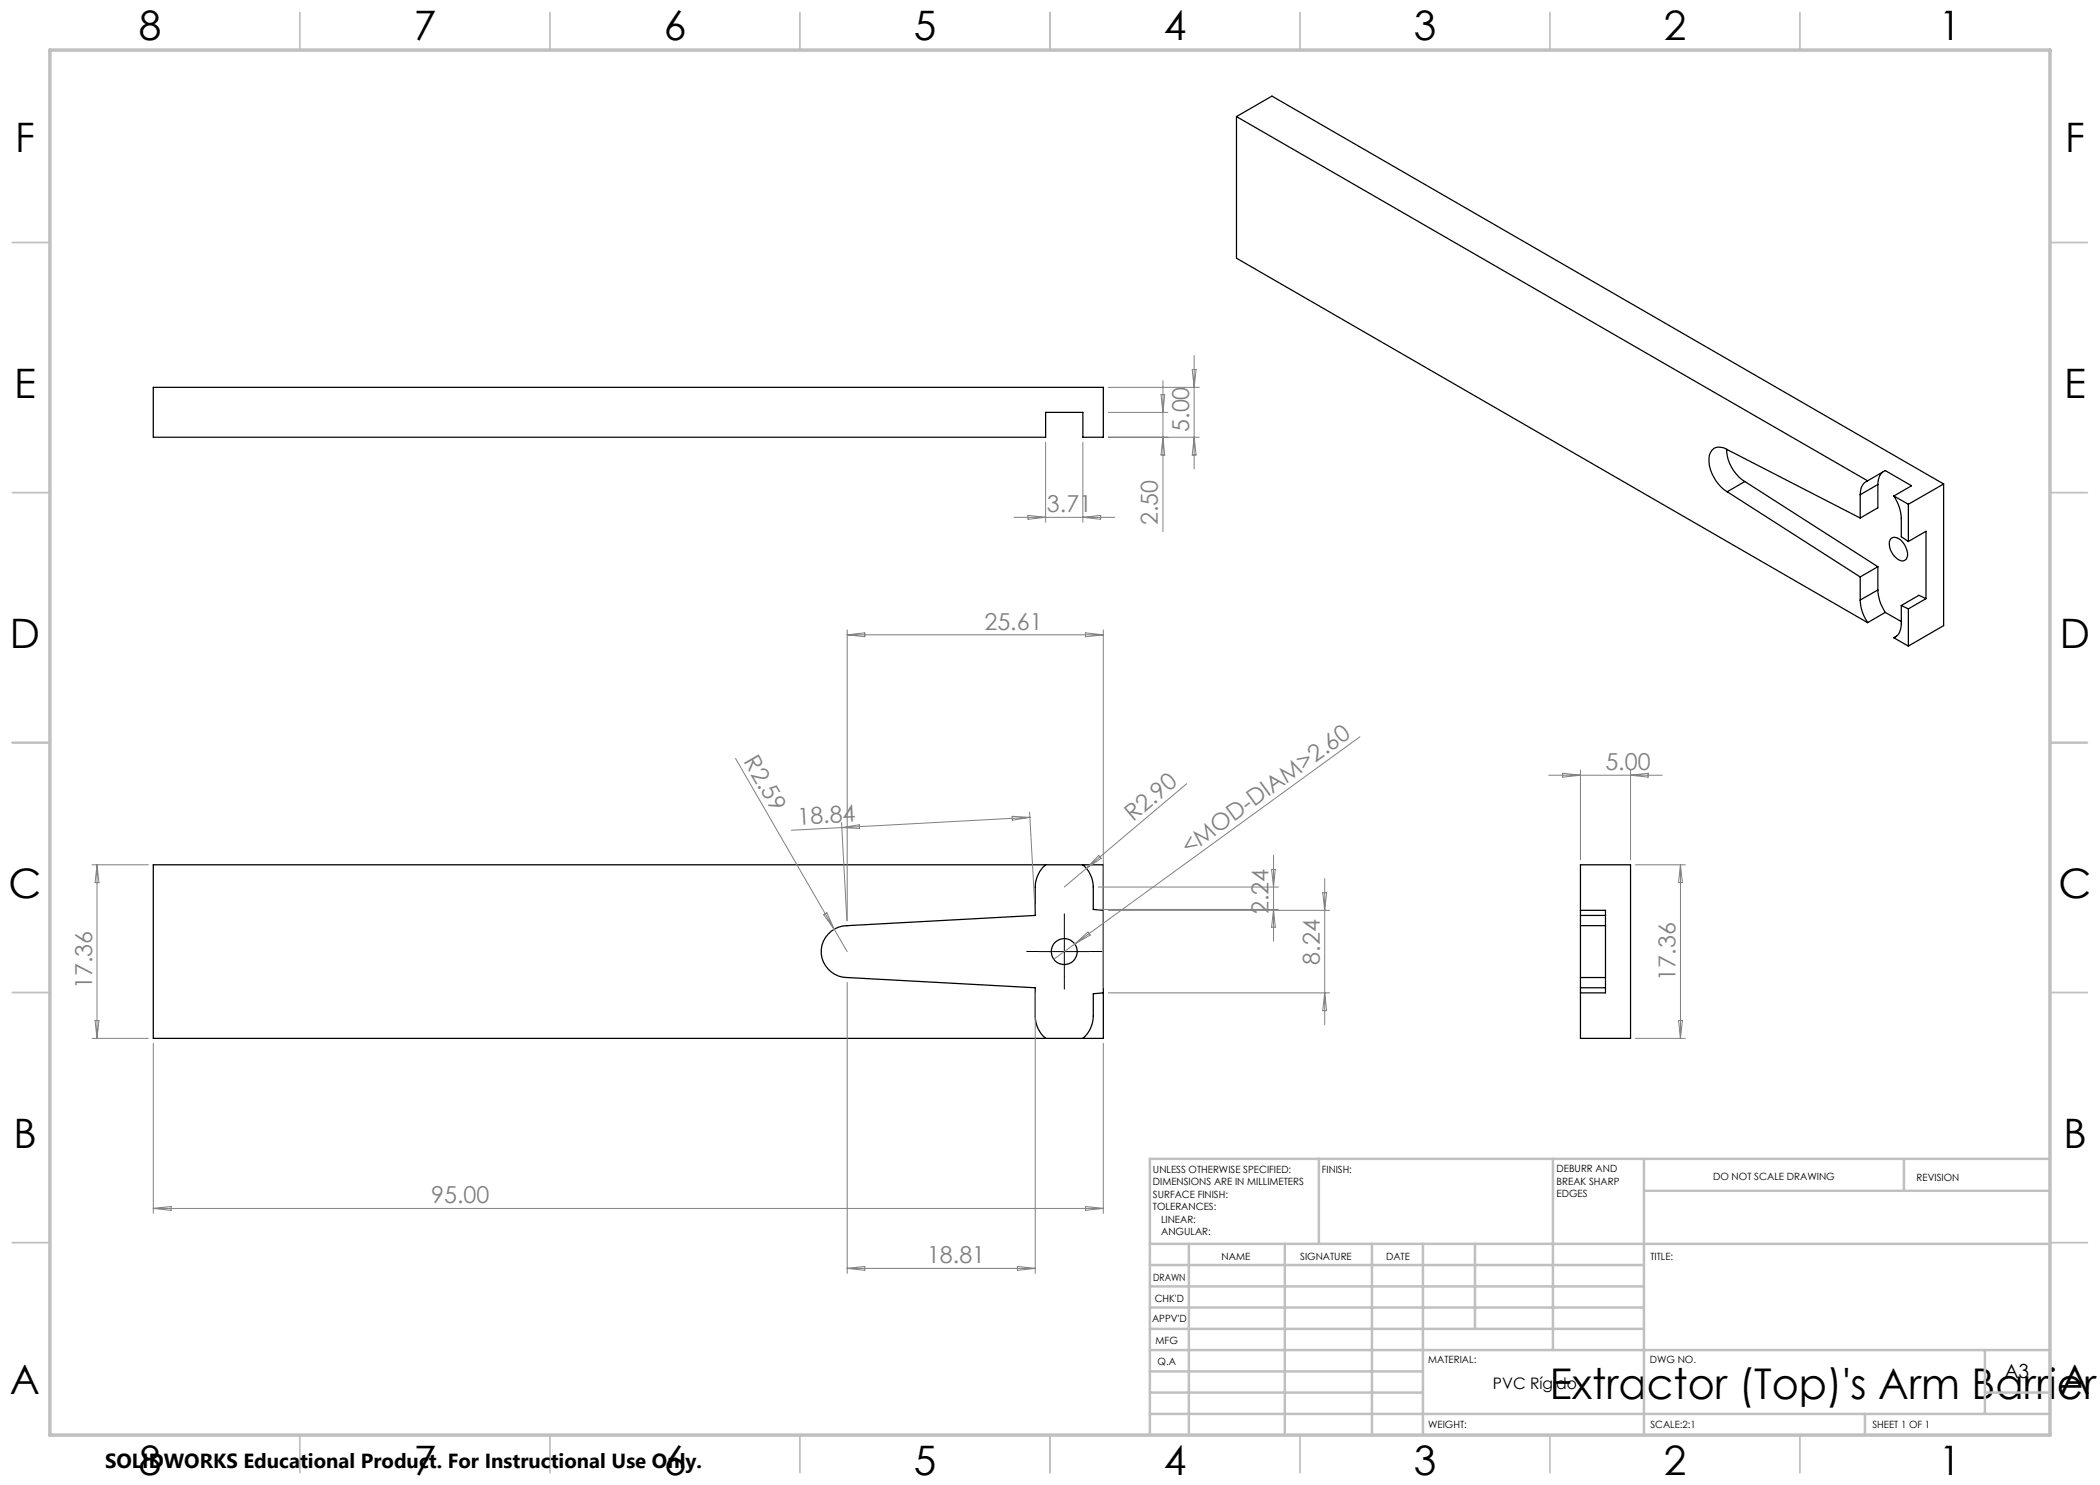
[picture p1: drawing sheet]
<svg xmlns="http://www.w3.org/2000/svg" width="420mm" height="297mm" viewBox="0 0 420 297" stroke-linecap="round" stroke-linejoin="round" font-family="sans-serif">
<g fill="none" stroke="#000" stroke-width=".25">
<path d="M247.3 23.3l126.2 72.9M247.3 23.3l7.1-4.1 134.3 77.6M247.3 23.3v28.3l126.2 72.9M30.7 77.5h190v10h-4.1v-5h-7.5v5h-178.4zM345.3 89.8a7.9 7.9 0 0 0 3.7 6.5M345.4 98.4a7.9 7.9 0 0 1-3.5-7.4 2.04 2.04 0 0 1 2.9-1.4l27.2 14M345.4 98.4l26.6 17M349 96.3l26.6 17M349 96.3l-3.6 2.1M372 99v4.6M373.5 96.2a2.79 2.79 0 0 0-1.5 2.8M373.5 96.2l3.5-2.1 5.3 3.1-3.5 2"/>
<path d="M375.6 96.9v4.7l-3.6 2M375.6 96.9l-3.6 2.1M376.5 94.4l-.5 .7-.3 .9-.1 .9M378.8 99.2a8.6 8.6 0 0 1 1.5 4.5v3.6l1.4 1M378.8 99.2l2.9 1.7M388.7 96.8l-7 4.1M388.7 96.8v28.3l-7 4.1M372 115.4v4.6M375.6 118a8.6 8.6 0 0 0 1.4 4.5M375.6 113.3v4.7M375.6 113.3l-3.6 2.1M375.6 118l-3.6 2"/>
<path d="M378.2 107.7a1.7 1.7 0 0 1 2.3 .7 3.4 3.4 0 0 1 .8 3.4 1.42 1.42 0 0 1-2.2-.4 3.4 3.4 0 0 1-1.1-3.4zM381.7 100.9v7.4M381.7 108.3l3.5-2v13.4M385.2 119.7l-3.5 2.1M385.2 119.7l-1.4-.6-3.5 2M372 120a8.6 8.6 0 0 0 1.5 4.5M377 122.5l3.3 1.8M377 122.5l-3.5 2M378.8 127.6l2.9 1.6M379.3 127.2l-.5 .4M380.3 121.1v3.7a2.79 2.79 0 0 1-1.5 2.8M380.3 121.1l1.4 .7"/>
<path d="M381.7 121.8v7.4M30.7 173h190v34.7h-190zM209.1 173a6 6 0 0 0-2.1 4.4v5.7l-37.6 2a5.2 5.2 0 0 0-5.2 5.2 5.2 5.2 0 0 0 5.2 5.2l37.6 2.1v5.6a5.9 5.9 0 0 0 2.1 4.5M216.6 173a6 6 0 0 1 2.1 4.4v4.5l2 .2M220.7 198.6l-2 .2v4.4a5.9 5.9 0 0 1-2.1 4.5M316.1 185.1v10.4M316.1 185.1v-12.1h10v34.7h-10v-12.2M316.1 182.1h5v16.5h-5M316.1 183.1h5M316.1 185.1h5M316.1 197.6h5M316.1 195.5h5"/>
<circle cx="212.8" cy="190.3" r="2.6"/>
</g>
<path d="M207.9 190.3h-2.6M212.9 185.3v-2.6M212.9 195.3v2.6M217.9 190.3h2.6" fill="none" stroke="#000" stroke-width=".2" stroke-dasharray="15.2 1.3 1.3 1.3" stroke-linecap="butt"/>
<path d="M207.9 190.3h9.9M212.9 185.3v10" fill="none" stroke="#000" stroke-width=".2"/>
<g fill="none" stroke="#808080" stroke-width=".2">
<path d="M221.7 77.5h18.2M232.2 78.9h.7l-.3 3.6zM232.6 76.1v30.3M238.4 73.9h.8l-.4 3.6zM238.8 71.1v22.7M209.1 88.5v16M216.6 88.5v16M221.7 87.5h18.2M221.7 82.5h11.9M232.6 87.5l.3 3.5h-.7zM238.8 87.5l.4 3.5h-.8zM202.8 103.5h20.1"/>
<path d="M205.6 103.1l3.5 .4-3.5 .4zM216.6 103.5l3.5-.4v.8zM169.4 126v58.1M169.4 127l3.6-.4v.7zM169.4 127h51.3M217.1 126.6l3.6 .4-3.6 .3zM220.7 126v71.6M147.1 151.7l19.7 34.1M237.3 156.7l-24.4 20.7M272 147.4l-57.1 41.4M309.7 155h22.8M312.5 154.7l3.6 .3-3.6 .4z"/>
<path d="M316.1 154v18M326.1 154v18M326.1 155l3.5-.3v.7zM18.4 173h11.3M19.4 173l.4 3.5h-.8zM19.4 173v34.7M168.3 164.5l1.1 19.6M168.3 165.5l3.6-.5v.7zM202.4 163.3l3.6 .2-3.5 .5zM205.9 162.5l1.1 19.6M206 163.5l-47.7 2.5M219.6 177.4h36.1"/>
<path d="M219.7 171.1l.5 .6-2.9 2zM254.3 173.9h.8l-.4 3.5zM254.7 171.1v17.1M264.5 178.5h.8l-.4 3.6zM264.9 175.7v29.2M327.1 173h10M336.1 173v34.7M336.1 173l.4 3.5h-.8zM164.7 182.9l.7-.3 1.4 3.2zM166.8 185.8l2.6 4.5M169.4 196.5v58.2M207 198.5v56.2"/>
<path d="M214.9 188.8l-4.2 3M214.9 188.8l2.7-2.4 .5 .6zM219.6 181.9h36.1M221.7 198.6h44.2M221.7 182.1h44.2M254.7 181.9l.4 3.6h-.8zM264.9 198.6l.4 3.5h-.8zM18.4 207.7h11.3M19 204.1h.8l-.4 3.6zM30.7 208.7v34M220.7 208.7v34M327.1 207.7h10"/>
<path d="M335.7 204.1h.8l-.4 3.6zM30.7 241.7h190M30.7 241.7l3.5-.4v.8zM169.4 253.7h37.6M169.4 253.7l3.6-.4v.8zM203.5 253.3l3.5 .4-3.5 .4zM217.1 241.3l3.6 .4-3.6 .4z"/>
</g>
<g fill="none" stroke="#c0c0c0" stroke-width=".35">
<path d="M60 2.5v7.5M110 2.5v7.5M160 2.5v7.5M210 2.5v7.5M260 2.5v7.5M310 2.5v7.5M360 2.5v7.5M2.5 48.5h7.5M410 48.5h7.5M2.5 98.5h7.5M410 98.5h7.5M2.5 148.5h7.5"/>
<path d="M410 148.5h7.5M2.5 198.5h7.5M410 198.5h7.5M2.5 248.5h7.5M410 248.5h7.5M60 287v7.5M110 287v7.5M160 287v7.5M210 287v7.5M260 287v7.5M310 287v7.5M360 287v7.5"/>
</g>
<g fill="none" stroke="#c0c0c0" stroke-width=".5">
<path d="M263.8 231.8v17M310.6 231.8v38.2M328.8 231.8v55.2M328.8 238.2h81.2M380.8 231.8v6.4M410 231.8h-180v55.2M230 248.8h180M230 257.3h98.8M230 253h98.8M237.8 248.8v38.2M257 248.8v38.2M274.4 248.8v38.2"/>
<path d="M284.6 248.8v38.2M295 248.8v17M230 265.8h98.8M230 261.5h98.8M230 278.5h54.6M230 274.3h54.6M230 270h180M397 278.5h13M397 270v12.8M230 282.8h180M373 282.8v4.2"/>
</g>
<path d="M10 10h400v277h-400z" fill="none" stroke="#c0c0c0" stroke-width=".7"/>
<text font-size="8.5" x="310" y="279.7">Extractor (Top)'s Arm Barrier</text>
<g font-size="8.1">
<text x="27.7" y="8">8</text>
<text x="82.7" y="8">7</text>
<text x="132.7" y="8">6</text>
<text x="182.7" y="8">5</text>
<text x="232.7" y="8">4</text>
<text x="282.7" y="8">3</text>
<text x="332.7" y="8">2</text>
<text x="387.7" y="8">1</text>
<text x="3" y="30.4">F</text>
<text x="413" y="30.4">F</text>
<text x="2.8" y="79.6">E</text>
<text x="412.8" y="79.6">E</text>
<text x="2" y="129.6">D</text>
<text x="412" y="129.6">D</text>
<text x="1.7" y="179.6">C</text>
<text x="411.7" y="179.6">C</text>
<text x="2.7" y="229.6">B</text>
<text x="412.7" y="229.6">B</text>
<text x="2" y="278.9">A</text>
<text x="412" y="278.9">A</text>
<text x="27.7" y="295">8</text>
<text x="82.7" y="295">7</text>
<text x="132.7" y="295">6</text>
<text x="182.7" y="295">5</text>
<text x="232.7" y="295">4</text>
<text x="282.7" y="295">3</text>
<text x="332.7" y="295">2</text>
<text x="387.7" y="295">1</text>
</g>
<g font-size="4.7" fill="#808080">
<text x="237.8" y="86.4" transform="rotate(-90 237.8 86.4)">5.00</text>
<text x="209.4" y="102.4">3.71</text>
<text x="231.6" y="105" transform="rotate(-90 231.6 105)">2.50</text>
<text x="196.9" y="125.9">25.61</text>
<text x="148.6" y="152.3" transform="rotate(60 148.6 152.3)">R2.59</text>
<text x="321.1" y="154">5.00</text>
<text x="159.6" y="165" transform="rotate(-3 159.6 165)">18.84</text>
<text x="226.7" y="164.5" transform="rotate(-40 226.7 164.5)">R2.90</text>
<text x="237.7" y="171" transform="rotate(-36 237.7 171)">&lt;MOD-DIAM&gt;2.60</text>
<text x="253.7" y="182.8" transform="rotate(-90 253.7 182.8)">2.24</text>
<text x="18.4" y="197.9" transform="rotate(-90 18.4 197.9)">17.36</text>
<text x="263.9" y="193" transform="rotate(-90 263.9 193)">8.24</text>
<text x="335.1" y="196.1" transform="rotate(-90 335.1 196.1)">17.36</text>
<text x="86.2" y="240.7">95.00</text>
<text x="185.4" y="252.7">18.81</text>
</g>
<text font-size="4.1" x="21" y="293.7">SOLIDWORKS Educational Product. For Instructional Use Only.</text>
<text font-size="3.9" x="400.9" y="275.5">A3</text>
<text font-size="3.2" x="298.6" y="277.9">PVC Rígido</text>
<g font-size="2">
<text x="230.6" y="234.6">UNLESS OTHERWISE SPECIFIED:</text>
<text x="230.6" y="237.1">DIMENSIONS ARE IN MILLIMETERS</text>
<text x="230.6" y="239.6">SURFACE FINISH:</text>
<text x="264.4" y="234.6">FINISH:</text>
<text x="311.3" y="234.5">DEBURR AND</text>
<text x="311.3" y="237">BREAK SHARP</text>
<text x="311.3" y="239.5">EDGES</text>
<text x="342.6" y="236">DO NOT SCALE DRAWING</text>
<text x="383.3" y="236.2">REVISION</text>
<text x="230.6" y="242.1">TOLERANCES:</text>
<text x="232.2" y="244.6">LINEAR:</text>
<text x="232.2" y="247.1">ANGULAR:</text>
<text x="244.3" y="252">NAME</text>
<text x="260" y="251.9">SIGNATURE</text>
<text x="277.2" y="251.9">DATE</text>
<text x="330.1" y="251.9">TITLE:</text>
<text x="230.6" y="256.1">DRAWN</text>
<text x="230.9" y="260.3">CHK'D</text>
<text x="230.4" y="264.4">APPV'D</text>
<text x="231.1" y="268.8">MFG</text>
<text x="231.5" y="273">Q.A</text>
<text x="285.6" y="272.5">MATERIAL:</text>
<text x="330" y="272.5">DWG NO.</text>
<text x="285.6" y="285.5">WEIGHT:</text>
<text x="330.1" y="285.6">SCALE:2:1</text>
<text x="374.5" y="285.6">SHEET 1 OF 1</text>
</g>
</svg>
